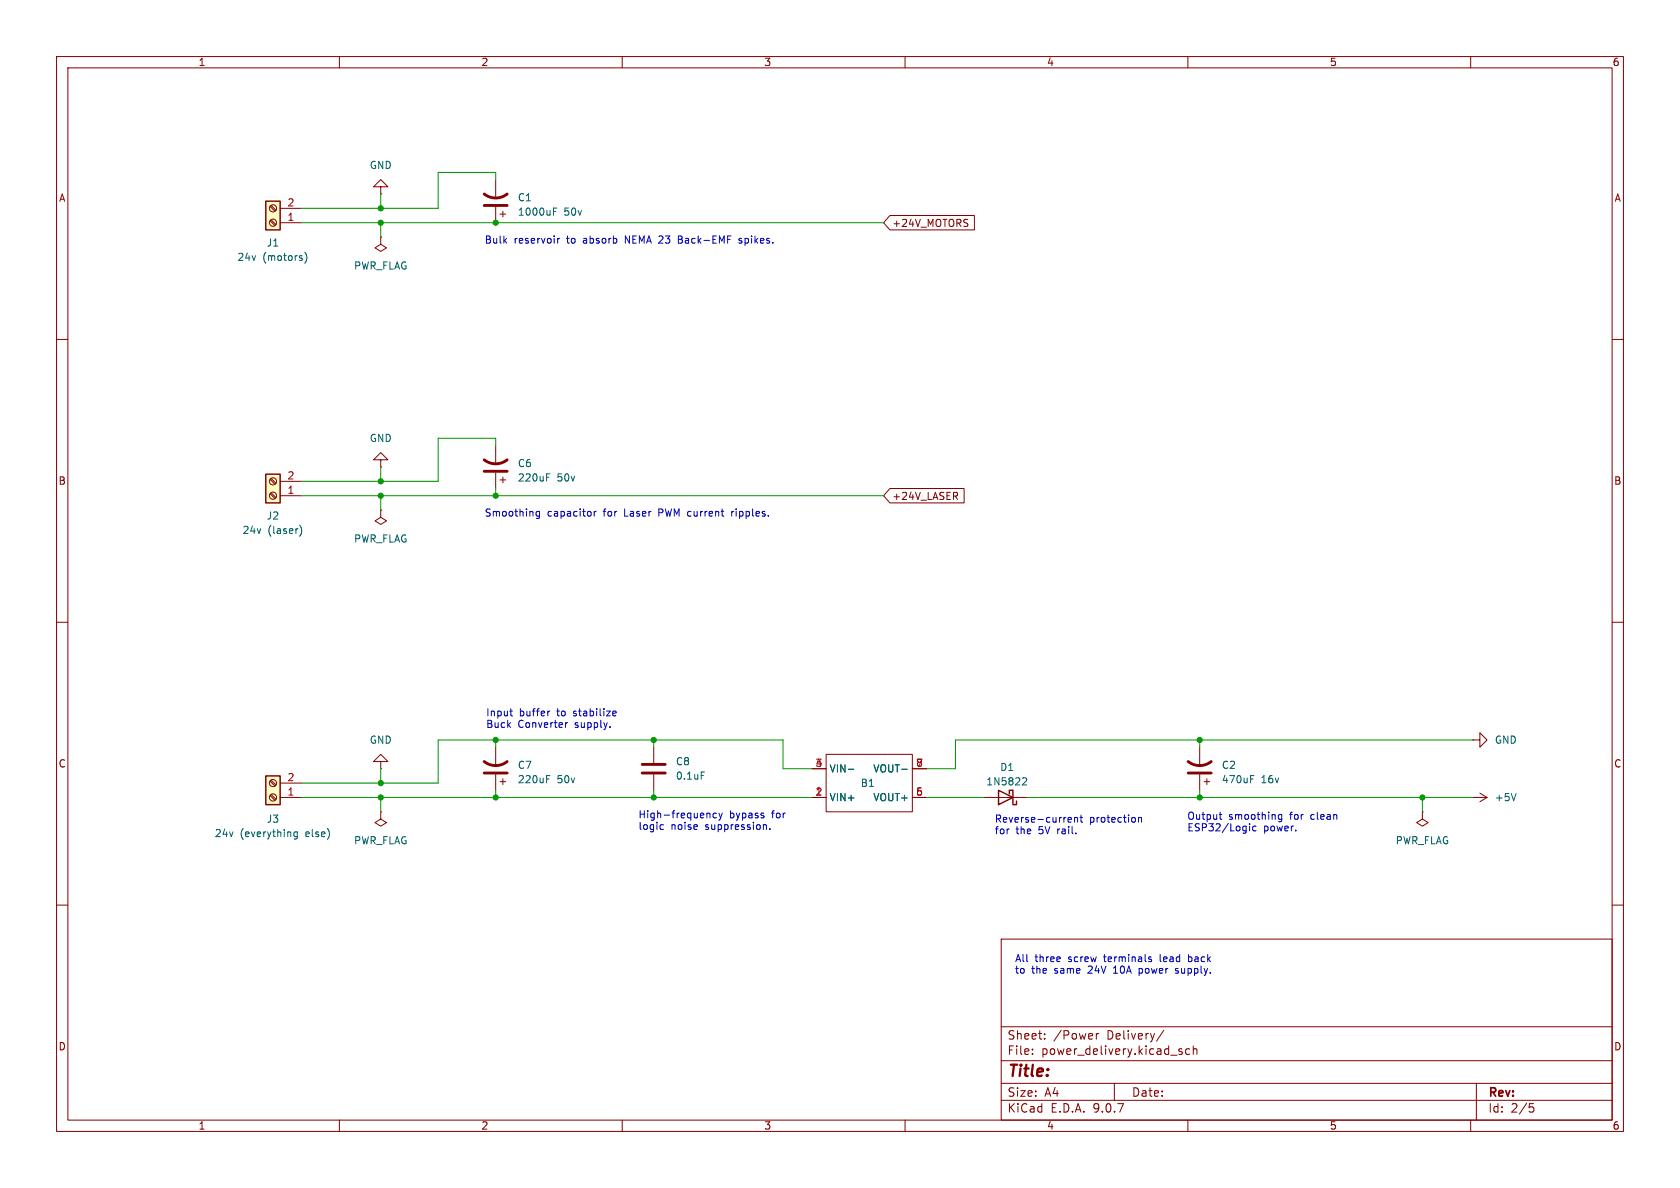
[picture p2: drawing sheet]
(kicad_sch
 (version 20250114)
 (generator "eeschema")
 (generator_version "9.0")
 (paper "A4")
 (lib_symbols
  (symbol "Connector:Screw_Terminal_01x02"
   (pin_names
    (offset 1.016) (hide yes)) (exclude_from_sim no) (in_bom yes) (on_board yes)
   (property "Reference" "J" (at 0 2.54 0) (effects (font (size 1.27 1.27))))
   (property "Value" "Screw_Terminal_01x02" (at 0 -5.08 0) (effects (font (size 1.27 1.27))))
   (property "Footprint" "" (at 0 0 0) (effects (font (size 1.27 1.27)) (hide yes)))
   (property "Datasheet" "~" (at 0 0 0) (effects (font (size 1.27 1.27)) (hide yes)))
   (property "Description" "Generic screw terminal, single row, 01x02, script generated (kicad-library-utils/schlib/autogen/connector/)" (at 0 0 0) (effects (font (size 1.27 1.27)) (hide yes)))
   (symbol "Screw_Terminal_01x02_1_1"
    (rectangle (start -1.27 1.27) (end 1.27 -3.81) (stroke (width 0.254) (type default)) (fill (type background)))
    (polyline (pts (xy -0.5334 0.3302) (xy 0.3302 -0.508)) (stroke (width 0.1524) (type default)) (fill (type none)))
    (polyline (pts (xy -0.5334 -2.2098) (xy 0.3302 -3.048)) (stroke (width 0.1524) (type default)) (fill (type none)))
    (polyline (pts (xy -0.3556 0.508) (xy 0.508 -0.3302)) (stroke (width 0.1524) (type default)) (fill (type none)))
    (polyline (pts (xy -0.3556 -2.032) (xy 0.508 -2.8702)) (stroke (width 0.1524) (type default)) (fill (type none)))
    (circle (center 0 0) (radius 0.635) (stroke (width 0.1524) (type default)) (fill (type none)))
    (circle (center 0 -2.54) (radius 0.635) (stroke (width 0.1524) (type default)) (fill (type none)))
    (pin passive line (at -5.08 0 0) (length 3.81) (name "Pin_1" (effects (font (size 1.27 1.27)))) (number "1" (effects (font (size 1.27 1.27)))))
    (pin passive line (at -5.08 -2.54 0) (length 3.81) (name "Pin_2" (effects (font (size 1.27 1.27)))) (number "2" (effects (font (size 1.27 1.27))))))
   (embedded_fonts no))
  (symbol "Device:C"
   (pin_numbers (hide yes))
   (pin_names
    (offset 0.254)) (exclude_from_sim no) (in_bom yes) (on_board yes)
   (property "Reference" "C" (at 0.635 2.54 0) (effects (font (size 1.27 1.27)) (justify left)))
   (property "Value" "C" (at 0.635 -2.54 0) (effects (font (size 1.27 1.27)) (justify left)))
   (property "Footprint" "" (at 0.9652 -3.81 0) (effects (font (size 1.27 1.27)) (hide yes)))
   (property "Datasheet" "~" (at 0 0 0) (effects (font (size 1.27 1.27)) (hide yes)))
   (property "Description" "Unpolarized capacitor" (at 0 0 0) (effects (font (size 1.27 1.27)) (hide yes)))
   (symbol "C_0_1"
    (polyline (pts (xy -2.032 0.762) (xy 2.032 0.762)) (stroke (width 0.508) (type default)) (fill (type none)))
    (polyline (pts (xy -2.032 -0.762) (xy 2.032 -0.762)) (stroke (width 0.508) (type default)) (fill (type none))))
   (symbol "C_1_1"
    (pin passive line (at 0 3.81 270) (length 2.794) (name "~" (effects (font (size 1.27 1.27)))) (number "1" (effects (font (size 1.27 1.27)))))
    (pin passive line (at 0 -3.81 90) (length 2.794) (name "~" (effects (font (size 1.27 1.27)))) (number "2" (effects (font (size 1.27 1.27))))))
   (embedded_fonts no))
  (symbol "Device:C_Polarized_US"
   (pin_numbers (hide yes))
   (pin_names
    (offset 0.254) (hide yes)) (exclude_from_sim no) (in_bom yes) (on_board yes)
   (property "Reference" "C" (at 0.635 2.54 0) (effects (font (size 1.27 1.27)) (justify left)))
   (property "Value" "C_Polarized_US" (at 0.635 -2.54 0) (effects (font (size 1.27 1.27)) (justify left)))
   (property "Footprint" "" (at 0 0 0) (effects (font (size 1.27 1.27)) (hide yes)))
   (property "Datasheet" "~" (at 0 0 0) (effects (font (size 1.27 1.27)) (hide yes)))
   (property "Description" "Polarized capacitor, US symbol" (at 0 0 0) (effects (font (size 1.27 1.27)) (hide yes)))
   (symbol "C_Polarized_US_0_1"
    (polyline (pts (xy -2.032 0.762) (xy 2.032 0.762)) (stroke (width 0.508) (type default)) (fill (type none)))
    (polyline (pts (xy -1.778 2.286) (xy -0.762 2.286)) (stroke (width 0) (type default)) (fill (type none)))
    (polyline (pts (xy -1.27 1.778) (xy -1.27 2.794)) (stroke (width 0) (type default)) (fill (type none)))
    (arc (start -2.032 -1.27) (mid 0 -0.5572) (end 2.032 -1.27) (stroke (width 0.508) (type default)) (fill (type none))))
   (symbol "C_Polarized_US_1_1"
    (pin passive line (at 0 3.81 270) (length 2.794) (name "~" (effects (font (size 1.27 1.27)))) (number "1" (effects (font (size 1.27 1.27)))))
    (pin passive line (at 0 -3.81 90) (length 3.302) (name "~" (effects (font (size 1.27 1.27)))) (number "2" (effects (font (size 1.27 1.27))))))
   (embedded_fonts no))
  (symbol "Diode:1N5822"
   (pin_numbers (hide yes))
   (pin_names
    (offset 1.016) (hide yes)) (exclude_from_sim no) (in_bom yes) (on_board yes)
   (property "Reference" "D" (at 0 2.54 0) (effects (font (size 1.27 1.27))))
   (property "Value" "1N5822" (at 0 -2.54 0) (effects (font (size 1.27 1.27))))
   (property "Footprint" "Diode_THT:D_DO-201AD_P15.24mm_Horizontal" (at 0 -4.445 0) (effects (font (size 1.27 1.27)) (hide yes)))
   (property "Datasheet" "http://www.vishay.com/docs/88526/1n5820.pdf" (at 0 0 0) (effects (font (size 1.27 1.27)) (hide yes)))
   (property "Description" "40V 3A Schottky Barrier Rectifier Diode, DO-201AD" (at 0 0 0) (effects (font (size 1.27 1.27)) (hide yes)))
   (symbol "1N5822_0_1"
    (polyline (pts (xy -1.905 0.635) (xy -1.905 1.27) (xy -1.27 1.27) (xy -1.27 -1.27) (xy -0.635 -1.27) (xy -0.635 -0.635)) (stroke (width 0.254) (type default)) (fill (type none)))
    (polyline (pts (xy 1.27 1.27) (xy 1.27 -1.27) (xy -1.27 0) (xy 1.27 1.27)) (stroke (width 0.254) (type default)) (fill (type none)))
    (polyline (pts (xy 1.27 0) (xy -1.27 0)) (stroke (width 0) (type default)) (fill (type none))))
   (symbol "1N5822_1_1"
    (pin passive line (at -3.81 0 0) (length 2.54) (name "K" (effects (font (size 1.27 1.27)))) (number "1" (effects (font (size 1.27 1.27)))))
    (pin passive line (at 3.81 0 180) (length 2.54) (name "A" (effects (font (size 1.27 1.27)))) (number "2" (effects (font (size 1.27 1.27))))))
   (embedded_fonts no))
  (symbol "mine:MP1584" (exclude_from_sim no) (in_bom yes) (on_board yes)
   (property "Reference" "MP1584" (at 0 0 0) (effects (font (size 1.27 1.27))))
   (property "Value" "" (at 0 0 0) (effects (font (size 1.27 1.27))))
   (property "Footprint" "" (at 0 0 0) (effects (font (size 1.27 1.27)) (hide yes)))
   (property "Datasheet" "" (at 0 0 0) (effects (font (size 1.27 1.27)) (hide yes)))
   (property "Description" "" (at 0 0 0) (effects (font (size 1.27 1.27)) (hide yes)))
   (symbol "MP1584_0_1"
    (rectangle (start -7.62 5.08) (end 7.62 -5.08) (stroke (width 0) (type default)) (fill (type none))))
   (symbol "MP1584_1_1"
    (pin power_in line (at -10.16 2.54 0) (length 2.54) (name "VIN-" (effects (font (size 1.27 1.27)))) (number "3" (effects (font (size 1.27 1.27)))))
    (pin power_in line (at -10.16 2.54 0) (length 2.54) (name "VIN-" (effects (font (size 1.27 1.27)))) (number "4" (effects (font (size 1.27 1.27)))))
    (pin power_in line (at -10.16 -2.54 0) (length 2.54) (name "VIN+" (effects (font (size 1.27 1.27)))) (number "1" (effects (font (size 1.27 1.27)))))
    (pin power_in line (at -10.16 -2.54 0) (length 2.54) (name "VIN+" (effects (font (size 1.27 1.27)))) (number "2" (effects (font (size 1.27 1.27)))))
    (pin power_out line (at 10.16 2.54 180) (length 2.54) (name "VOUT-" (effects (font (size 1.27 1.27)))) (number "7" (effects (font (size 1.27 1.27)))))
    (pin power_out line (at 10.16 2.54 180) (length 2.54) (name "VOUT-" (effects (font (size 1.27 1.27)))) (number "8" (effects (font (size 1.27 1.27)))))
    (pin power_out line (at 10.16 -2.54 180) (length 2.54) (name "VOUT+" (effects (font (size 1.27 1.27)))) (number "5" (effects (font (size 1.27 1.27)))))
    (pin power_out line (at 10.16 -2.54 180) (length 2.54) (name "VOUT+" (effects (font (size 1.27 1.27)))) (number "6" (effects (font (size 1.27 1.27))))))
   (embedded_fonts no))
  (symbol "power:+5V"
   (power)
   (pin_numbers (hide yes))
   (pin_names
    (offset 0) (hide yes)) (exclude_from_sim no) (in_bom yes) (on_board yes)
   (property "Reference" "#PWR" (at 0 -3.81 0) (effects (font (size 1.27 1.27)) (hide yes)))
   (property "Value" "+5V" (at 0 3.556 0) (effects (font (size 1.27 1.27))))
   (property "Footprint" "" (at 0 0 0) (effects (font (size 1.27 1.27)) (hide yes)))
   (property "Datasheet" "" (at 0 0 0) (effects (font (size 1.27 1.27)) (hide yes)))
   (property "Description" "Power symbol creates a global label with name \"+5V\"" (at 0 0 0) (effects (font (size 1.27 1.27)) (hide yes)))
   (symbol "+5V_0_1"
    (polyline (pts (xy -0.762 1.27) (xy 0 2.54)) (stroke (width 0) (type default)) (fill (type none)))
    (polyline (pts (xy 0 2.54) (xy 0.762 1.27)) (stroke (width 0) (type default)) (fill (type none)))
    (polyline (pts (xy 0 0) (xy 0 2.54)) (stroke (width 0) (type default)) (fill (type none))))
   (symbol "+5V_1_1"
    (pin power_in line (at 0 0 90) (length 0) (name "~" (effects (font (size 1.27 1.27)))) (number "1" (effects (font (size 1.27 1.27))))))
   (embedded_fonts no))
  (symbol "power:GND"
   (power)
   (pin_numbers (hide yes))
   (pin_names
    (offset 0) (hide yes)) (exclude_from_sim no) (in_bom yes) (on_board yes)
   (property "Reference" "#PWR" (at 0 -6.35 0) (effects (font (size 1.27 1.27)) (hide yes)))
   (property "Value" "GND" (at 0 -3.81 0) (effects (font (size 1.27 1.27))))
   (property "Footprint" "" (at 0 0 0) (effects (font (size 1.27 1.27)) (hide yes)))
   (property "Datasheet" "" (at 0 0 0) (effects (font (size 1.27 1.27)) (hide yes)))
   (property "Description" "Power symbol creates a global label with name \"GND\" , ground" (at 0 0 0) (effects (font (size 1.27 1.27)) (hide yes)))
   (symbol "GND_0_1"
    (polyline (pts (xy 0 0) (xy 0 -1.27) (xy 1.27 -1.27) (xy 0 -2.54) (xy -1.27 -1.27) (xy 0 -1.27)) (stroke (width 0) (type default)) (fill (type none))))
   (symbol "GND_1_1"
    (pin power_in line (at 0 0 270) (length 0) (name "~" (effects (font (size 1.27 1.27)))) (number "1" (effects (font (size 1.27 1.27))))))
   (embedded_fonts no))
  (symbol "power:PWR_FLAG"
   (power)
   (pin_numbers (hide yes))
   (pin_names
    (offset 0) (hide yes)) (exclude_from_sim no) (in_bom yes) (on_board yes)
   (property "Reference" "#FLG" (at 0 1.905 0) (effects (font (size 1.27 1.27)) (hide yes)))
   (property "Value" "PWR_FLAG" (at 0 3.81 0) (effects (font (size 1.27 1.27))))
   (property "Footprint" "" (at 0 0 0) (effects (font (size 1.27 1.27)) (hide yes)))
   (property "Datasheet" "~" (at 0 0 0) (effects (font (size 1.27 1.27)) (hide yes)))
   (property "Description" "Special symbol for telling ERC where power comes from" (at 0 0 0) (effects (font (size 1.27 1.27)) (hide yes)))
   (symbol "PWR_FLAG_0_0"
    (pin power_out line (at 0 0 90) (length 0) (name "~" (effects (font (size 1.27 1.27)))) (number "1" (effects (font (size 1.27 1.27))))))
   (symbol "PWR_FLAG_0_1"
    (polyline (pts (xy 0 0) (xy 0 1.27) (xy -1.016 1.905) (xy 0 2.54) (xy 1.016 1.905) (xy 0 1.27)) (stroke (width 0) (type default)) (fill (type none))))
   (embedded_fonts no)))
 (text "All three screw terminals lead back\nto the same 24V 10A power supply."
  (exclude_from_sim no)
  (at 196.85 170.688 0)
  (effects (font (size 1.27 1.27))))
 (text "Input buffer to stabilize\nBuck Converter supply."
  (exclude_from_sim no)
  (at 85.852 125.476 0)
  (effects (font (size 1.27 1.27)) (justify left top)))
 (text "Bulk reservoir to absorb NEMA 23 Back-EMF spikes."
  (exclude_from_sim no)
  (at 85.598 41.91 0)
  (effects (font (size 1.27 1.27)) (justify left top)))
 (text "Smoothing capacitor for Laser PWM current ripples."
  (exclude_from_sim no)
  (at 85.598 90.17 0)
  (effects (font (size 1.27 1.27)) (justify left top)))
 (text "Reverse-current protection\nfor the 5V rail."
  (exclude_from_sim no)
  (at 175.768 144.272 0)
  (effects (font (size 1.27 1.27)) (justify left top)))
 (text "High-frequency bypass for\nlogic noise suppression."
  (exclude_from_sim no)
  (at 112.776 143.51 0)
  (effects (font (size 1.27 1.27)) (justify left top)))
 (text "Output smoothing for clean\nESP32/Logic power."
  (exclude_from_sim no)
  (at 209.804 143.764 0)
  (effects (font (size 1.27 1.27)) (justify left top)))
 (junction
  (at 251.46 140.97)
  (diameter 0)
  (color 0 0 0 0))
 (junction
  (at 212.09 140.97)
  (diameter 0)
  (color 0 0 0 0))
 (junction
  (at 67.31 39.37)
  (diameter 0)
  (color 0 0 0 0))
 (junction
  (at 67.31 138.43)
  (diameter 0)
  (color 0 0 0 0))
 (junction
  (at 67.31 36.83)
  (diameter 0)
  (color 0 0 0 0))
 (junction
  (at 67.31 87.63)
  (diameter 0)
  (color 0 0 0 0))
 (junction
  (at 87.63 87.63)
  (diameter 0)
  (color 0 0 0 0))
 (junction
  (at 87.63 140.97)
  (diameter 0)
  (color 0 0 0 0))
 (junction
  (at 212.09 130.81)
  (diameter 0)
  (color 0 0 0 0))
 (junction
  (at 67.31 85.09)
  (diameter 0)
  (color 0 0 0 0))
 (junction
  (at 87.63 39.37)
  (diameter 0)
  (color 0 0 0 0))
 (junction
  (at 115.57 140.97)
  (diameter 0)
  (color 0 0 0 0))
 (junction
  (at 115.57 130.81)
  (diameter 0)
  (color 0 0 0 0))
 (junction
  (at 87.63 130.81)
  (diameter 0)
  (color 0 0 0 0))
 (junction
  (at 67.31 140.97)
  (diameter 0)
  (color 0 0 0 0))
 (wire
  (pts (xy 53.34 36.83) (xy 67.31 36.83))
  (stroke (width 0) (type default)))
 (wire
  (pts (xy 53.34 140.97) (xy 67.31 140.97))
  (stroke (width 0) (type default)))
 (wire
  (pts (xy 212.09 140.97) (xy 251.46 140.97))
  (stroke (width 0) (type default)))
 (wire
  (pts (xy 251.46 140.97) (xy 260.35 140.97))
  (stroke (width 0) (type default)))
 (wire
  (pts (xy 67.31 85.09) (xy 77.47 85.09))
  (stroke (width 0) (type default)))
 (wire
  (pts (xy 67.31 82.55) (xy 67.31 85.09))
  (stroke (width 0) (type default)))
 (wire
  (pts (xy 77.47 36.83) (xy 77.47 30.48))
  (stroke (width 0) (type default)))
 (wire
  (pts (xy 77.47 85.09) (xy 77.47 77.47))
  (stroke (width 0) (type default)))
 (wire
  (pts (xy 67.31 39.37) (xy 87.63 39.37))
  (stroke (width 0) (type default)))
 (wire
  (pts (xy 87.63 130.81) (xy 115.57 130.81))
  (stroke (width 0) (type default)))
 (wire
  (pts (xy 181.61 140.97) (xy 212.09 140.97))
  (stroke (width 0) (type default)))
 (wire
  (pts (xy 115.57 130.81) (xy 138.43 130.81))
  (stroke (width 0) (type default)))
 (wire
  (pts (xy 115.57 130.81) (xy 115.57 132.08))
  (stroke (width 0) (type default)))
 (wire
  (pts (xy 163.83 140.97) (xy 173.99 140.97))
  (stroke (width 0) (type default)))
 (wire
  (pts (xy 212.09 130.81) (xy 212.09 132.08))
  (stroke (width 0) (type default)))
 (wire
  (pts (xy 77.47 138.43) (xy 67.31 138.43))
  (stroke (width 0) (type default)))
 (wire
  (pts (xy 87.63 39.37) (xy 156.21 39.37))
  (stroke (width 0) (type default)))
 (wire
  (pts (xy 87.63 140.97) (xy 115.57 140.97))
  (stroke (width 0) (type default)))
 (wire
  (pts (xy 67.31 87.63) (xy 67.31 90.17))
  (stroke (width 0) (type default)))
 (wire
  (pts (xy 251.46 140.97) (xy 251.46 143.51))
  (stroke (width 0) (type default)))
 (wire
  (pts (xy 77.47 77.47) (xy 87.63 77.47))
  (stroke (width 0) (type default)))
 (wire
  (pts (xy 87.63 130.81) (xy 87.63 132.08))
  (stroke (width 0) (type default)))
 (wire
  (pts (xy 77.47 130.81) (xy 87.63 130.81))
  (stroke (width 0) (type default)))
 (wire
  (pts (xy 77.47 130.81) (xy 77.47 138.43))
  (stroke (width 0) (type default)))
 (wire
  (pts (xy 212.09 139.7) (xy 212.09 140.97))
  (stroke (width 0) (type default)))
 (wire
  (pts (xy 67.31 34.29) (xy 67.31 36.83))
  (stroke (width 0) (type default)))
 (wire
  (pts (xy 67.31 140.97) (xy 87.63 140.97))
  (stroke (width 0) (type default)))
 (wire
  (pts (xy 53.34 87.63) (xy 67.31 87.63))
  (stroke (width 0) (type default)))
 (wire
  (pts (xy 53.34 85.09) (xy 67.31 85.09))
  (stroke (width 0) (type default)))
 (wire
  (pts (xy 67.31 87.63) (xy 87.63 87.63))
  (stroke (width 0) (type default)))
 (wire
  (pts (xy 212.09 130.81) (xy 260.35 130.81))
  (stroke (width 0) (type default)))
 (wire
  (pts (xy 67.31 138.43) (xy 53.34 138.43))
  (stroke (width 0) (type default)))
 (wire
  (pts (xy 67.31 135.89) (xy 67.31 138.43))
  (stroke (width 0) (type default)))
 (wire
  (pts (xy 138.43 130.81) (xy 138.43 135.89))
  (stroke (width 0) (type default)))
 (wire
  (pts (xy 67.31 36.83) (xy 77.47 36.83))
  (stroke (width 0) (type default)))
 (wire
  (pts (xy 87.63 86.36) (xy 87.63 87.63))
  (stroke (width 0) (type default)))
 (wire
  (pts (xy 168.91 130.81) (xy 212.09 130.81))
  (stroke (width 0) (type default)))
 (wire
  (pts (xy 87.63 77.47) (xy 87.63 78.74))
  (stroke (width 0) (type default)))
 (wire
  (pts (xy 87.63 30.48) (xy 87.63 31.75))
  (stroke (width 0) (type default)))
 (wire
  (pts (xy 168.91 135.89) (xy 168.91 130.81))
  (stroke (width 0) (type default)))
 (wire
  (pts (xy 138.43 135.89) (xy 143.51 135.89))
  (stroke (width 0) (type default)))
 (wire
  (pts (xy 163.83 135.89) (xy 168.91 135.89))
  (stroke (width 0) (type default)))
 (wire
  (pts (xy 67.31 39.37) (xy 67.31 41.91))
  (stroke (width 0) (type default)))
 (wire
  (pts (xy 115.57 140.97) (xy 143.51 140.97))
  (stroke (width 0) (type default)))
 (wire
  (pts (xy 87.63 139.7) (xy 87.63 140.97))
  (stroke (width 0) (type default)))
 (wire
  (pts (xy 67.31 140.97) (xy 67.31 143.51))
  (stroke (width 0) (type default)))
 (wire
  (pts (xy 87.63 87.63) (xy 156.21 87.63))
  (stroke (width 0) (type default)))
 (wire
  (pts (xy 77.47 30.48) (xy 87.63 30.48))
  (stroke (width 0) (type default)))
 (wire
  (pts (xy 115.57 139.7) (xy 115.57 140.97))
  (stroke (width 0) (type default)))
 (wire
  (pts (xy 53.34 39.37) (xy 67.31 39.37))
  (stroke (width 0) (type default)))
 (global_label "+24V_MOTORS"
  (shape input)
  (at 156.21 39.37 0)
  (fields_autoplaced yes)
  (effects (font (size 1.27 1.27)) (justify left))
  (property "Intersheetrefs" "${INTERSHEET_REFS}" (at 172.8023 39.37 0) (effects (font (size 1.27 1.27)) (justify left) (hide yes))))
 (global_label "+24V_LASER"
  (shape input)
  (at 156.21 87.63 0)
  (fields_autoplaced yes)
  (effects (font (size 1.27 1.27)) (justify left))
  (property "Intersheetrefs" "${INTERSHEET_REFS}" (at 170.988 87.63 0) (effects (font (size 1.27 1.27)) (justify left) (hide yes))))
 (symbol
  (lib_id "power:GND")
  (at 67.31 135.89 180)
  (unit 1)
  (exclude_from_sim no)
  (in_bom yes)
  (on_board yes)
  (dnp no)
  (fields_autoplaced yes)
  (property "Reference" "#PWR01" (at 67.31 129.54 0) (effects (font (size 1.27 1.27)) (hide yes)))
  (property "Value" "GND" (at 67.31 130.81 0) (effects (font (size 1.27 1.27))))
  (property "Footprint" "" (at 67.31 135.89 0) (effects (font (size 1.27 1.27)) (hide yes)))
  (property "Datasheet" "" (at 67.31 135.89 0) (effects (font (size 1.27 1.27)) (hide yes)))
  (property "Description" "Power symbol creates a global label with name \"GND\" , ground" (at 67.31 135.89 0) (effects (font (size 1.27 1.27)) (hide yes)))
  (pin "1"))
 (symbol
  (lib_id "power:PWR_FLAG")
  (at 67.31 90.17 180)
  (unit 1)
  (exclude_from_sim no)
  (in_bom yes)
  (on_board yes)
  (dnp no)
  (fields_autoplaced yes)
  (property "Reference" "#FLG06" (at 67.31 92.075 0) (effects (font (size 1.27 1.27)) (hide yes)))
  (property "Value" "PWR_FLAG" (at 67.31 95.25 0) (effects (font (size 1.27 1.27))))
  (property "Footprint" "" (at 67.31 90.17 0) (effects (font (size 1.27 1.27)) (hide yes)))
  (property "Datasheet" "~" (at 67.31 90.17 0) (effects (font (size 1.27 1.27)) (hide yes)))
  (property "Description" "Special symbol for telling ERC where power comes from" (at 67.31 90.17 0) (effects (font (size 1.27 1.27)) (hide yes)))
  (pin "1"))
 (symbol
  (lib_id "power:GND")
  (at 260.35 130.81 90)
  (unit 1)
  (exclude_from_sim no)
  (in_bom yes)
  (on_board yes)
  (dnp no)
  (fields_autoplaced yes)
  (property "Reference" "#PWR06" (at 266.7 130.81 0) (effects (font (size 1.27 1.27)) (hide yes)))
  (property "Value" "GND" (at 264.16 130.8099 90) (effects (font (size 1.27 1.27)) (justify right)))
  (property "Footprint" "" (at 260.35 130.81 0) (effects (font (size 1.27 1.27)) (hide yes)))
  (property "Datasheet" "" (at 260.35 130.81 0) (effects (font (size 1.27 1.27)) (hide yes)))
  (property "Description" "Power symbol creates a global label with name \"GND\" , ground" (at 260.35 130.81 0) (effects (font (size 1.27 1.27)) (hide yes)))
  (pin "1"))
 (symbol
  (lib_id "Diode:1N5822")
  (at 177.8 140.97 180)
  (unit 1)
  (exclude_from_sim no)
  (in_bom yes)
  (on_board yes)
  (dnp no)
  (property "Reference" "D1" (at 178.054 135.636 0) (effects (font (size 1.27 1.27))))
  (property "Value" "1N5822" (at 178.054 138.176 0) (effects (font (size 1.27 1.27))))
  (property "Footprint" "Diode_THT:D_DO-201AD_P15.24mm_Horizontal" (at 177.8 136.525 0) (effects (font (size 1.27 1.27)) (hide yes)))
  (property "Datasheet" "http://www.vishay.com/docs/88526/1n5820.pdf" (at 177.8 140.97 0) (effects (font (size 1.27 1.27)) (hide yes)))
  (property "Description" "40V 3A Schottky Barrier Rectifier Diode, DO-201AD" (at 177.8 140.97 0) (effects (font (size 1.27 1.27)) (hide yes)))
  (pin "1")
  (pin "2"))
 (symbol
  (lib_id "power:PWR_FLAG")
  (at 251.46 143.51 180)
  (unit 1)
  (exclude_from_sim no)
  (in_bom yes)
  (on_board yes)
  (dnp no)
  (fields_autoplaced yes)
  (property "Reference" "#FLG02" (at 251.46 145.415 0) (effects (font (size 1.27 1.27)) (hide yes)))
  (property "Value" "PWR_FLAG" (at 251.46 148.59 0) (effects (font (size 1.27 1.27))))
  (property "Footprint" "" (at 251.46 143.51 0) (effects (font (size 1.27 1.27)) (hide yes)))
  (property "Datasheet" "~" (at 251.46 143.51 0) (effects (font (size 1.27 1.27)) (hide yes)))
  (property "Description" "Special symbol for telling ERC where power comes from" (at 251.46 143.51 0) (effects (font (size 1.27 1.27)) (hide yes)))
  (pin "1"))
 (symbol
  (lib_id "Connector:Screw_Terminal_01x02")
  (at 48.26 39.37 180)
  (unit 1)
  (exclude_from_sim no)
  (in_bom yes)
  (on_board yes)
  (dnp no)
  (property "Reference" "J1" (at 48.26 42.926 0) (effects (font (size 1.27 1.27))))
  (property "Value" "24v (motors)" (at 48.26 45.466 0) (effects (font (size 1.27 1.27))))
  (property "Footprint" "TerminalBlock_RND:TerminalBlock_RND_205-00045_1x02_P5.00mm_Horizontal" (at 48.26 39.37 0) (effects (font (size 1.27 1.27)) (hide yes)))
  (property "Datasheet" "~" (at 48.26 39.37 0) (effects (font (size 1.27 1.27)) (hide yes)))
  (property "Description" "Generic screw terminal, single row, 01x02, script generated (kicad-library-utils/schlib/autogen/connector/)" (at 48.26 39.37 0) (effects (font (size 1.27 1.27)) (hide yes)))
  (pin "2")
  (pin "1"))
 (symbol
  (lib_id "power:PWR_FLAG")
  (at 67.31 41.91 180)
  (unit 1)
  (exclude_from_sim no)
  (in_bom yes)
  (on_board yes)
  (dnp no)
  (fields_autoplaced yes)
  (property "Reference" "#FLG01" (at 67.31 43.815 0) (effects (font (size 1.27 1.27)) (hide yes)))
  (property "Value" "PWR_FLAG" (at 67.31 46.99 0) (effects (font (size 1.27 1.27))))
  (property "Footprint" "" (at 67.31 41.91 0) (effects (font (size 1.27 1.27)) (hide yes)))
  (property "Datasheet" "~" (at 67.31 41.91 0) (effects (font (size 1.27 1.27)) (hide yes)))
  (property "Description" "Special symbol for telling ERC where power comes from" (at 67.31 41.91 0) (effects (font (size 1.27 1.27)) (hide yes)))
  (pin "1"))
 (symbol
  (lib_id "Device:C_Polarized_US")
  (at 87.63 82.55 180)
  (unit 1)
  (exclude_from_sim no)
  (in_bom yes)
  (on_board yes)
  (dnp no)
  (property "Reference" "C6" (at 91.44 81.9149 0) (effects (font (size 1.27 1.27)) (justify right)))
  (property "Value" "220uF 50v" (at 91.44 84.4549 0) (effects (font (size 1.27 1.27)) (justify right)))
  (property "Footprint" "Capacitor_THT:CP_Radial_D10.0mm_P5.00mm" (at 87.63 82.55 0) (effects (font (size 1.27 1.27)) (hide yes)))
  (property "Datasheet" "~" (at 87.63 82.55 0) (effects (font (size 1.27 1.27)) (hide yes)))
  (property "Description" "Polarized capacitor, US symbol" (at 87.63 82.55 0) (effects (font (size 1.27 1.27)) (hide yes)))
  (pin "1")
  (pin "2"))
 (symbol
  (lib_id "Connector:Screw_Terminal_01x02")
  (at 48.26 87.63 180)
  (unit 1)
  (exclude_from_sim no)
  (in_bom yes)
  (on_board yes)
  (dnp no)
  (property "Reference" "J2" (at 48.26 91.186 0) (effects (font (size 1.27 1.27))))
  (property "Value" "24v (laser)" (at 48.26 93.726 0) (effects (font (size 1.27 1.27))))
  (property "Footprint" "TerminalBlock_RND:TerminalBlock_RND_205-00045_1x02_P5.00mm_Horizontal" (at 48.26 87.63 0) (effects (font (size 1.27 1.27)) (hide yes)))
  (property "Datasheet" "~" (at 48.26 87.63 0) (effects (font (size 1.27 1.27)) (hide yes)))
  (property "Description" "Generic screw terminal, single row, 01x02, script generated (kicad-library-utils/schlib/autogen/connector/)" (at 48.26 87.63 0) (effects (font (size 1.27 1.27)) (hide yes)))
  (pin "2")
  (pin "1"))
 (symbol
  (lib_id "Connector:Screw_Terminal_01x02")
  (at 48.26 140.97 180)
  (unit 1)
  (exclude_from_sim no)
  (in_bom yes)
  (on_board yes)
  (dnp no)
  (property "Reference" "J3" (at 48.26 144.78 0) (effects (font (size 1.27 1.27))))
  (property "Value" "24v (everything else)" (at 48.26 147.32 0) (effects (font (size 1.27 1.27))))
  (property "Footprint" "TerminalBlock_RND:TerminalBlock_RND_205-00045_1x02_P5.00mm_Horizontal" (at 48.26 140.97 0) (effects (font (size 1.27 1.27)) (hide yes)))
  (property "Datasheet" "~" (at 48.26 140.97 0) (effects (font (size 1.27 1.27)) (hide yes)))
  (property "Description" "Generic screw terminal, single row, 01x02, script generated (kicad-library-utils/schlib/autogen/connector/)" (at 48.26 140.97 0) (effects (font (size 1.27 1.27)) (hide yes)))
  (pin "1")
  (pin "2"))
 (symbol
  (lib_id "power:+5V")
  (at 260.35 140.97 270)
  (unit 1)
  (exclude_from_sim no)
  (in_bom yes)
  (on_board yes)
  (dnp no)
  (fields_autoplaced yes)
  (property "Reference" "#PWR032" (at 256.54 140.97 0) (effects (font (size 1.27 1.27)) (hide yes)))
  (property "Value" "+5V" (at 264.16 140.9699 90) (effects (font (size 1.27 1.27)) (justify left)))
  (property "Footprint" "" (at 260.35 140.97 0) (effects (font (size 1.27 1.27)) (hide yes)))
  (property "Datasheet" "" (at 260.35 140.97 0) (effects (font (size 1.27 1.27)) (hide yes)))
  (property "Description" "Power symbol creates a global label with name \"+5V\"" (at 260.35 140.97 0) (effects (font (size 1.27 1.27)) (hide yes)))
  (pin "1"))
 (symbol
  (lib_id "power:GND")
  (at 67.31 82.55 180)
  (unit 1)
  (exclude_from_sim no)
  (in_bom yes)
  (on_board yes)
  (dnp no)
  (fields_autoplaced yes)
  (property "Reference" "#PWR03" (at 67.31 76.2 0) (effects (font (size 1.27 1.27)) (hide yes)))
  (property "Value" "GND" (at 67.31 77.47 0) (effects (font (size 1.27 1.27))))
  (property "Footprint" "" (at 67.31 82.55 0) (effects (font (size 1.27 1.27)) (hide yes)))
  (property "Datasheet" "" (at 67.31 82.55 0) (effects (font (size 1.27 1.27)) (hide yes)))
  (property "Description" "Power symbol creates a global label with name \"GND\" , ground" (at 67.31 82.55 0) (effects (font (size 1.27 1.27)) (hide yes)))
  (pin "1"))
 (symbol
  (lib_id "Device:C_Polarized_US")
  (at 212.09 135.89 180)
  (unit 1)
  (exclude_from_sim no)
  (in_bom yes)
  (on_board yes)
  (dnp no)
  (fields_autoplaced yes)
  (property "Reference" "C2" (at 215.9 135.2549 0) (effects (font (size 1.27 1.27)) (justify right)))
  (property "Value" "470uF 16v" (at 215.9 137.7949 0) (effects (font (size 1.27 1.27)) (justify right)))
  (property "Footprint" "Capacitor_THT:CP_Radial_D8.0mm_P3.50mm" (at 212.09 135.89 0) (effects (font (size 1.27 1.27)) (hide yes)))
  (property "Datasheet" "~" (at 212.09 135.89 0) (effects (font (size 1.27 1.27)) (hide yes)))
  (property "Description" "Polarized capacitor, US symbol" (at 212.09 135.89 0) (effects (font (size 1.27 1.27)) (hide yes)))
  (pin "1")
  (pin "2"))
 (symbol
  (lib_id "Device:C")
  (at 115.57 135.89 0)
  (unit 1)
  (exclude_from_sim no)
  (in_bom yes)
  (on_board yes)
  (dnp no)
  (fields_autoplaced yes)
  (property "Reference" "C8" (at 119.38 134.6199 0) (effects (font (size 1.27 1.27)) (justify left)))
  (property "Value" "0.1uF" (at 119.38 137.1599 0) (effects (font (size 1.27 1.27)) (justify left)))
  (property "Footprint" "Capacitor_THT:C_Rect_L7.0mm_W2.5mm_P5.00mm" (at 116.5352 139.7 0) (effects (font (size 1.27 1.27)) (hide yes)))
  (property "Datasheet" "~" (at 115.57 135.89 0) (effects (font (size 1.27 1.27)) (hide yes)))
  (property "Description" "Unpolarized capacitor" (at 115.57 135.89 0) (effects (font (size 1.27 1.27)) (hide yes)))
  (pin "2")
  (pin "1"))
 (symbol
  (lib_id "power:PWR_FLAG")
  (at 67.31 143.51 180)
  (unit 1)
  (exclude_from_sim no)
  (in_bom yes)
  (on_board yes)
  (dnp no)
  (fields_autoplaced yes)
  (property "Reference" "#FLG04" (at 67.31 145.415 0) (effects (font (size 1.27 1.27)) (hide yes)))
  (property "Value" "PWR_FLAG" (at 67.31 148.59 0) (effects (font (size 1.27 1.27))))
  (property "Footprint" "" (at 67.31 143.51 0) (effects (font (size 1.27 1.27)) (hide yes)))
  (property "Datasheet" "~" (at 67.31 143.51 0) (effects (font (size 1.27 1.27)) (hide yes)))
  (property "Description" "Special symbol for telling ERC where power comes from" (at 67.31 143.51 0) (effects (font (size 1.27 1.27)) (hide yes)))
  (pin "1"))
 (symbol
  (lib_id "Device:C_Polarized_US")
  (at 87.63 35.56 180)
  (unit 1)
  (exclude_from_sim no)
  (in_bom yes)
  (on_board yes)
  (dnp no)
  (property "Reference" "C1" (at 91.44 34.9249 0) (effects (font (size 1.27 1.27)) (justify right)))
  (property "Value" "1000uF 50v" (at 91.44 37.4649 0) (effects (font (size 1.27 1.27)) (justify right)))
  (property "Footprint" "Capacitor_THT:CP_Radial_D13.0mm_P5.00mm" (at 87.63 35.56 0) (effects (font (size 1.27 1.27)) (hide yes)))
  (property "Datasheet" "~" (at 87.63 35.56 0) (effects (font (size 1.27 1.27)) (hide yes)))
  (property "Description" "Polarized capacitor, US symbol" (at 87.63 35.56 0) (effects (font (size 1.27 1.27)) (hide yes)))
  (pin "1")
  (pin "2"))
 (symbol
  (lib_id "power:GND")
  (at 67.31 34.29 180)
  (unit 1)
  (exclude_from_sim no)
  (in_bom yes)
  (on_board yes)
  (dnp no)
  (fields_autoplaced yes)
  (property "Reference" "#PWR048" (at 67.31 27.94 0) (effects (font (size 1.27 1.27)) (hide yes)))
  (property "Value" "GND" (at 67.31 29.21 0) (effects (font (size 1.27 1.27))))
  (property "Footprint" "" (at 67.31 34.29 0) (effects (font (size 1.27 1.27)) (hide yes)))
  (property "Datasheet" "" (at 67.31 34.29 0) (effects (font (size 1.27 1.27)) (hide yes)))
  (property "Description" "Power symbol creates a global label with name \"GND\" , ground" (at 67.31 34.29 0) (effects (font (size 1.27 1.27)) (hide yes)))
  (pin "1"))
 (symbol
  (lib_id "Device:C_Polarized_US")
  (at 87.63 135.89 180)
  (unit 1)
  (exclude_from_sim no)
  (in_bom yes)
  (on_board yes)
  (dnp no)
  (fields_autoplaced yes)
  (property "Reference" "C7" (at 91.44 135.2549 0) (effects (font (size 1.27 1.27)) (justify right)))
  (property "Value" "220uF 50v" (at 91.44 137.7949 0) (effects (font (size 1.27 1.27)) (justify right)))
  (property "Footprint" "Capacitor_THT:CP_Radial_D10.0mm_P5.00mm" (at 87.63 135.89 0) (effects (font (size 1.27 1.27)) (hide yes)))
  (property "Datasheet" "~" (at 87.63 135.89 0) (effects (font (size 1.27 1.27)) (hide yes)))
  (property "Description" "Polarized capacitor, US symbol" (at 87.63 135.89 0) (effects (font (size 1.27 1.27)) (hide yes)))
  (pin "1")
  (pin "2"))
 (symbol
  (lib_id "mine:MP1584")
  (at 153.67 138.43 0)
  (unit 1)
  (exclude_from_sim no)
  (in_bom yes)
  (on_board yes)
  (dnp no)
  (property "Reference" "B1" (at 153.416 138.43 0) (effects (font (size 1.27 1.27))))
  (property "Value" "MP1584" (at 153.67 130.81 0) (effects (font (size 1.27 1.27)) (hide yes)))
  (property "Footprint" "mine:MP1584" (at 153.67 138.43 0) (effects (font (size 1.27 1.27)) (hide yes)))
  (property "Datasheet" "" (at 153.67 138.43 0) (effects (font (size 1.27 1.27)) (hide yes)))
  (property "Description" "" (at 153.67 138.43 0) (effects (font (size 1.27 1.27)) (hide yes)))
  (pin "2")
  (pin "1")
  (pin "4")
  (pin "3")
  (pin "8")
  (pin "5")
  (pin "6")
  (pin "7")))
